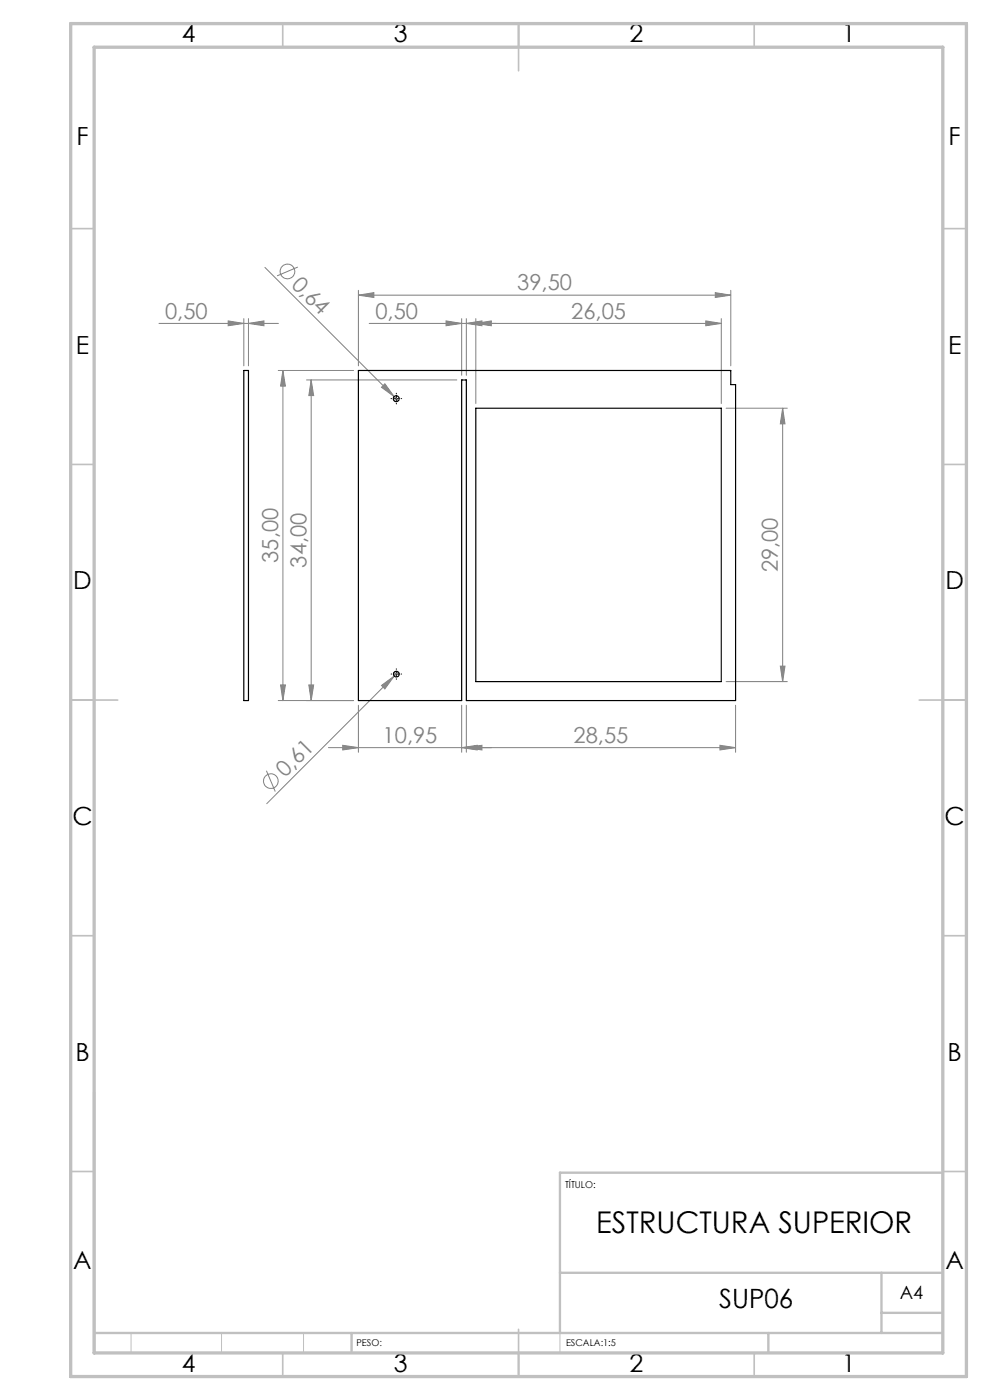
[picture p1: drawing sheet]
<svg xmlns="http://www.w3.org/2000/svg" width="210mm" height="297mm" viewBox="0 0 210 297" stroke-linecap="round" stroke-linejoin="round" font-family="sans-serif">
<g fill="none" stroke="#808080" stroke-width=".21">
<path d="M56.2 56.7l28.3 28.3M63.2 56.7l-4.4 1.8M33.7 68.6h25.4M48.4 68.1l3.3 .5-3.3 .5zM51.7 67.6v10M52.7 68.6l3.3-.5v1zM52.7 67.6v10M59 78.6h16M60 78.6l.5 3.3h-1zM60 78.6v70M76 62.6l3.3-.5v1zM76 61.6v16"/>
<path d="M76 62.6h79M94.6 68.1l3.3 .5-3.3 .5zM97.9 67.6v12M98.9 68.6l3.3-.5v1zM98.9 67.6v12M100.9 68.6l3.3-.5v1zM100.9 67.6v18M149.7 68.1l3.3 .5-3.3 .5zM151.7 62.1l3.3 .5-3.3 .5zM153 68.6h-74.7M153 67.6v18M155 61.6v16"/>
<path d="M65 80.6h31.9M66 80.6l.5 3.3h-1zM66 80.6v68M81.6 81.4l2 2.7-2.7-1.9zM154 86.6h13M166 86.6l.5 3.3h-1zM166 86.6v58M59.5 145.3h1l-.5 3.3zM65.5 145.3h1l-.5 3.3zM69.7 158.6h86.3M72.7 158.1l3.3 .5-3.3 .5zM75 148.6h-16"/>
<path d="M76 149.6v10M80.9 145.4l2.7-2-2 2.8zM83.6 143.4l-27 27.1M84.5 142.6l-.9 .8M97.9 158.6l3.3-.5v1zM97.9 149.6v10M98.9 158.6l3.3-.5v1zM98.9 149.6v10M152.7 158.1l3.3 .5-3.3 .5zM154 144.6h13M156 149.6v10M165.5 141.3h1l-.5 3.3z"/>
<path d="M56.5 163.5l1.9 4.4"/>
<circle cx="61" cy="57.6" r="1.57"/>
<circle cx="57.4" cy="165.7" r="1.57"/>
</g>
<path d="M83.1 84.6h-.2M84.1 83.6v-.2M84.1 85.6v.1M85.1 84.6h.1M83.1 143h-.1M84.1 142v-.1M84.1 144v.1M85.1 143h.1" fill="none" stroke="#000" stroke-width=".21" stroke-dasharray="15.2 1.3 1.3 1.3"/>
<path d="M83.5 84.6h1.1M84.1 84.1v1M83.5 143h1.1M84.1 142.5v1" fill="none" stroke="#000" stroke-width=".21"/>
<path d="M118.8 248.8v38.2M118.8 270h81.2M27.8 282.8v4.2M47 282.8v4.2M64.4 282.8v4.2" fill="none" stroke="#c0c0c0" stroke-width=".21"/>
<g fill="none" stroke="#c0c0c0" stroke-width=".35">
<path d="M60 5v5M110 5v10M160 5v5M15 48.5h5M200 48.5h5M15 98.5h5M200 98.5h5M15 148.5h10M195 148.5h10M15 198.5h5M200 198.5h5M15 248.5h5"/>
<path d="M200 248.5h5M60 287v5M110 282v10M160 287v5"/>
</g>
<path d="M20 231.8v55.2M200 248.8h-81.2v34M118.8 270h81.2M187 270v12.8M187 278.5h13M20 282.8h180M74.6 282.8v4.2M163 282.8v4.2" fill="none" stroke="#c0c0c0" stroke-width=".5"/>
<path d="M15 5h190v287h-190zM20 10h180v277h-180z" fill="none" stroke="#c0c0c0" stroke-width=".7"/>
<g fill="#808080">
<path d="M81.6 81.4l2 2.7-2.7-1.9z"/>
<path d="M80.9 145.4l2.7-2-2 2.8z"/>
<path d="M52.7 68.6l3.3-.5v1zM48.4 68.1l3.3 .5-3.3 .5zM151.7 62.1l3.3 .5-3.3 .5zM76 62.6l3.3-.5v1zM97.9 158.6l3.3-.5v1zM72.7 158.1l3.3 .5-3.3 .5zM152.7 158.1l3.3 .5-3.3 .5zM98.9 158.6l3.3-.5v1zM149.7 68.1l3.3 .5-3.3 .5zM100.9 68.6l3.3-.5v1z"/>
<path d="M98.9 68.6l3.3-.5v1zM94.6 68.1l3.3 .5-3.3 .5z"/>
<path d="M59.5 145.3h1l-.5 3.3zM60 78.6l.5 3.3h-1zM165.5 141.3h1l-.5 3.3zM166 86.6l.5 3.3h-1z"/>
<path d="M66 80.6l.5 3.3h-1zM65.5 145.3h1l-.5 3.3z"/>
</g>
<g fill="none" stroke="#000" stroke-width=".25">
<path d="M51.7 78.6h1v70h-1zM76 78.6h79v3h1v67h-57.1v-68h-1v68h-21.9zM100.9 86.6h52.1v58h-52.1z"/>
<circle cx="84" cy="84.6" r=".63"/>
<circle cx="84.1" cy="143" r=".61"/>
</g>
<text font-size="6.3" x="126.5" y="261.6">ESTRUCTURA SUPERIOR</text>
<text font-size="5.6" x="152.6" y="277.5">SUP06</text>
<g font-size="5.3">
<text x="38.5" y="9">4</text>
<text x="83.5" y="9">3</text>
<text x="133.6" y="9">2</text>
<text x="178.6" y="9">1</text>
<text x="16.2" y="30.8">F</text>
<text x="201.2" y="30.8">F</text>
<text x="16.1" y="75">E</text>
<text x="201.1" y="75">E</text>
<text x="15.5" y="125">D</text>
<text x="200.5" y="125">D</text>
<text x="15.4" y="175">C</text>
<text x="200.4" y="175">C</text>
<text x="16" y="225">B</text>
<text x="201" y="225">B</text>
<text x="15.5" y="269.3">A</text>
<text x="200.5" y="269.3">A</text>
<text x="38.5" y="291">4</text>
<text x="83.5" y="291">3</text>
<text x="133.6" y="291">2</text>
<text x="178.6" y="291">1</text>
</g>
<g font-size="4.7" fill="#808080">
<text x="61.6" y="60.6" transform="rotate(45 61.6 60.6)">0,64</text>
<text x="109.7" y="61.6">39,50</text>
<text x="35" y="67.6">0,50</text>
<text x="79.6" y="67.6">0,50</text>
<text x="121.2" y="67.6">26,05</text>
<text x="59" y="119.4" transform="rotate(-90 59 119.4)">35,00</text>
<text x="65" y="120.4" transform="rotate(-90 65 120.4)">34,00</text>
<text x="165" y="121.4" transform="rotate(-90 165 121.4)">29,00</text>
<text x="81.2" y="157.6">10,95</text>
<text x="121.7" y="157.6">28,55</text>
<text x="60.5" y="165.1" transform="rotate(-45 60.5 165.1)">0,61</text>
</g>
<text font-size="3.9" x="190.9" y="275.5">A4</text>
<g font-size="2">
<text x="119.9" y="251.9">TÍTULO:</text>
<text x="75.6" y="285.5">PESO:</text>
<text x="120.1" y="285.6">ESCALA:1:5</text>
</g>
</svg>
